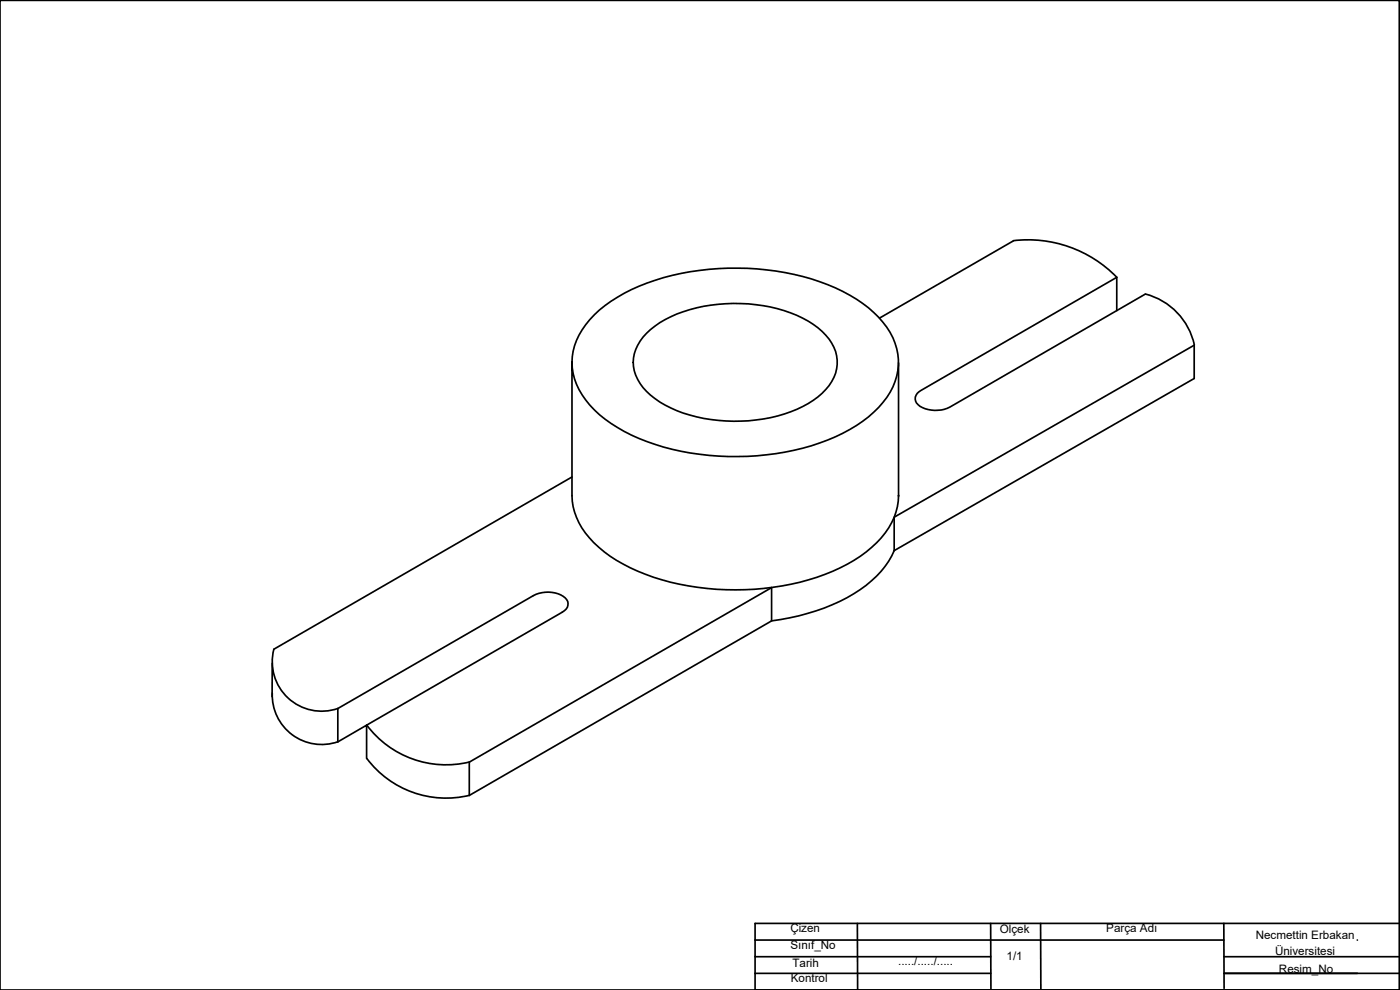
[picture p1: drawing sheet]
<svg xmlns="http://www.w3.org/2000/svg" width="420mm" height="297mm" viewBox="0 0 420 297" stroke-linecap="round" stroke-linejoin="round" font-family="sans-serif">
<!-- layer: 0 -->
<g fill="none" stroke="#000" stroke-width=".51">
<path d="M0 .1h419.9v296.9h-419.9zM304.2 72.2a37.2 37.2 0 0 1 31 11M304.2 72.2l-40.3 23.2M194.1 100a35.2 35.2 0 0 1 21.5-8.7 44.5 44.5 0 0 1 28.5 6 14 14 0 0 1 7.1 12.1 14.4 14.4 0 0 1-7.1 10.7 45 45 0 0 1-30.7 5.8 32.8 32.8 0 0 1-20.4-9.6 11.4 11.4 0 0 1 1.1-16.3zM335.2 83.2l-58.8 33.9a2.6 2.6 0 0 0-1.7 2.3 2.6 2.6 0 0 0 1.4 2.5 9.6 9.6 0 0 0 9 .2l58.6-33.8M335.2 83.2v10M343.8 88.2a20.2 20.2 0 0 1 14.6 15.3M171.7 108.7a21.2 21.2 0 0 1 8.2-15.7 57.2 57.2 0 0 1 30.1-11.9 76.5 76.5 0 0 1 42.9 6.3 32.2 32.2 0 0 1 15.1 13.9 17.7 17.7 0 0 1-3 19.5 41.7 41.7 0 0 1-19 12.1 79.8 79.8 0 0 1-54.2-1.3 35.6 35.6 0 0 1-18-14.7 17.3 17.3 0 0 1-2.1-8.2v40M269.7 108.9v40M358.4 103.6l-90 51.6v10M358.4 103.6v10l-90 51.6M171.7 148.7a20.9 20.9 0 0 0 8 15.5 56.5 56.5 0 0 0 29.7 12 77.6 77.6 0 0 0 42.7-5.8 33.4 33.4 0 0 0 15.5-13.6 18.1 18.1 0 0 0 2.1-8.1"/>
<path d="M171.7 143.1l-89.5 51.7a14.8 14.8 0 0 0 19.2 17.8M268.4 165.2a30.3 30.3 0 0 1-14.2 14.2 66.1 66.1 0 0 1-22.6 6.9M81.7 199v10M81.7 208a14.8 14.8 0 0 0 19.7 14.6M101.4 212.6l58.7-33.9a8.6 8.6 0 0 1 10 1.2 2.58 2.58 0 0 1-1.4 3.8l-58.7 33.9M101.4 212.6l-.1 10 8.7-5v10M110.1 217.6a29.7 29.7 0 0 0 30.8 11M110.1 227.6a29.7 29.7 0 0 0 30.8 11M140.8 228.7l90.8-52.4v10l-90.8 52.4zM257.3 277.1l.1 19.9M297.3 277.1l.1 19.7M312.3 277.1l.1 19.7"/>
<path d="M367.3 277.1l.1 19.5M419.9 277.1h-193.3v19.9h193.3M226.5 282.1h140.8M226.6 292h70.7M226.6 287h70.7M367.3 287h52.6M367.4 292h52.5M407.3 282.1h.1"/>
</g>
<g font-size="3.5">
<text x="237.2" y="279.6">Çizen</text>
<text x="300.1" y="280.1">Ölçek</text>
<text x="332" y="279.6">Parça Adı</text>
<text x="376.9" y="281.8">Necmettin Erbakan</text>
<text x="237.2" y="284.6">Sınıf_No</text>
<text x="302.1" y="287.9">1/1</text>
<text x="382.7" y="286.4">Üniversitesi</text>
<text x="237.8" y="290.2">Tarih</text>
<text x="269.5" y="289.5">...../...../.....</text>
<text x="383.8" y="291.8">Resim_No</text>
<text x="237.3" y="294.5">Kontrol</text>
</g>
</svg>
